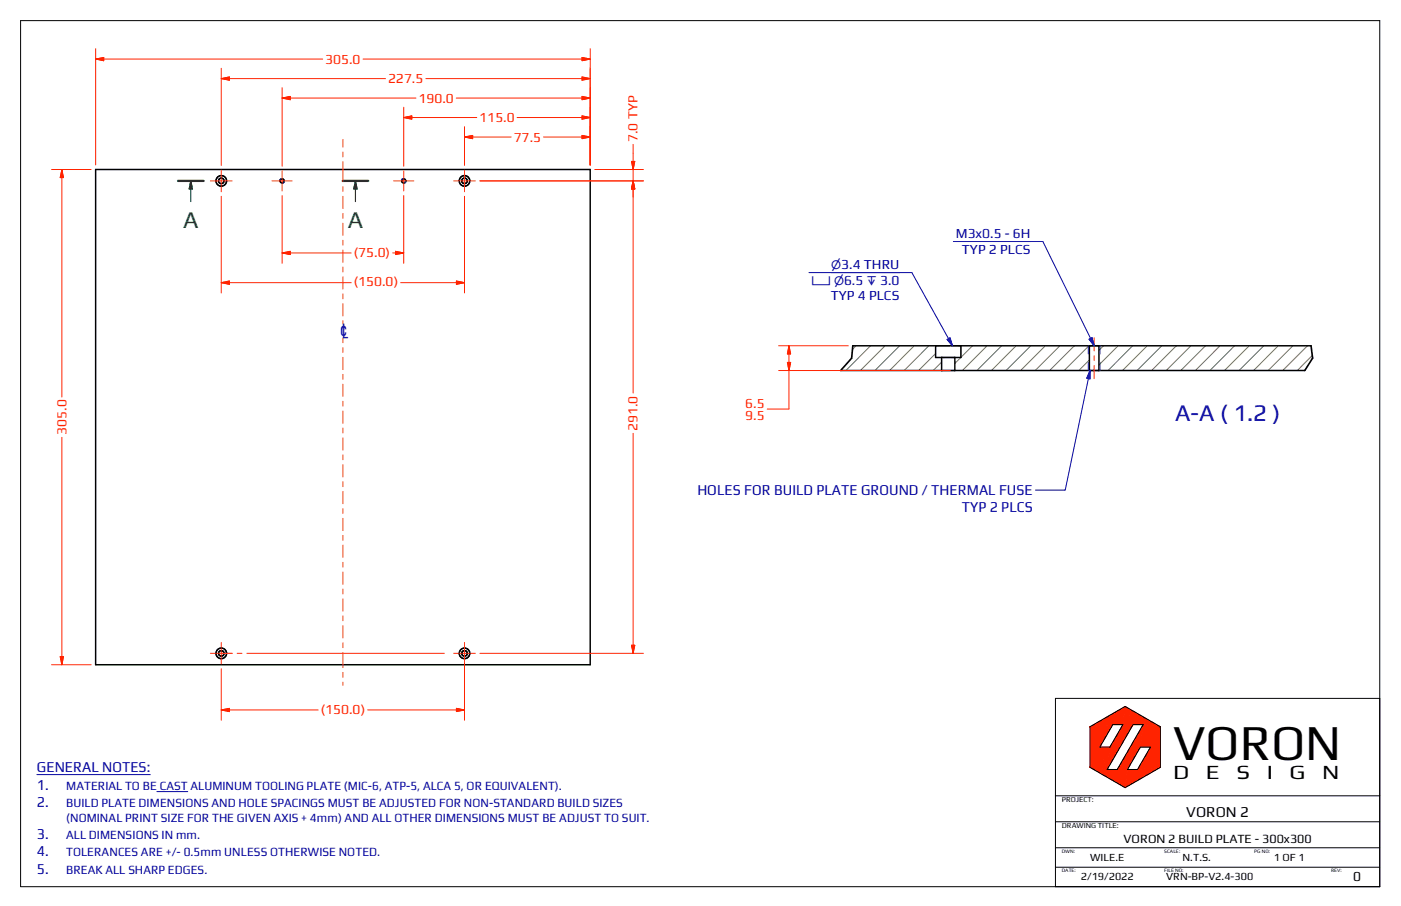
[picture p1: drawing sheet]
<svg xmlns="http://www.w3.org/2000/svg" width="432mm" height="279mm" viewBox="0 0 432 279" stroke-linecap="round" stroke-linejoin="round" font-family="sans-serif">
<g fill="none" stroke="#808040" stroke-width=".31">
<path d="M263.8 106.6l-1.1 1.1M268.3 106.6l-7.6 7.7M272.8 106.6l-7.6 7.7M277.3 106.6l-7.6 7.7M281.8 106.6l-7.6 7.7M286.3 106.6l-7.6 7.7M288.4 109l-5.3 5.3M290.2 111.7l-2.6 2.6M296.1 110.2l-1.8 1.9M299.7 106.6l-3.5 3.6M304.2 106.6l-7.6 7.7M308.7 106.6l-7.6 7.7"/>
<path d="M313.2 106.6l-7.6 7.7M317.7 106.6l-7.6 7.7M322.2 106.6l-7.6 7.7M326.7 106.6l-7.6 7.7M331.1 106.6l-7.6 7.7M335.6 106.6l-7.6 7.7M335.8 111l-3.3 3.3M340.1 106.6l-1.4 1.5M344.6 106.6l-5.9 6M349.1 106.6l-7.6 7.7M353.6 106.6l-7.6 7.7M358.1 106.6l-7.6 7.7"/>
<path d="M362.6 106.6l-7.6 7.7M367.1 106.6l-7.7 7.7M371.5 106.6l-7.6 7.7M376 106.6l-7.6 7.7M380.5 106.6l-7.6 7.7M385 106.6l-7.6 7.7M389.5 106.6l-7.6 7.7M394 106.6l-7.6 7.7M398.5 106.6l-7.6 7.7M403 106.6l-7.7 7.7M404.5 109.6l-4.7 4.7"/>
</g>
<g fill="none" stroke="#000" stroke-width=".46">
<path d="M29.5 52.3h152.4v152.7h-152.4zM259.1 114.3h143M262.8 106.6h141.3M288.4 106.6v3.6h7.8v-3.6M290.2 110.2v4.1M294.3 110.2v4.1M335.8 106.6v7.7M338.7 106.6v7.7"/>
<circle cx="68.2" cy="55.8" r=".85"/>
<circle cx="68.2" cy="55.8" r="1.63"/>
<circle cx="86.9" cy="55.8" r=".62"/>
<circle cx="124.4" cy="55.8" r=".62"/>
<circle cx="143.2" cy="55.8" r="1.62"/>
<circle cx="143.2" cy="55.8" r=".85"/>
<circle cx="68.2" cy="201.5" r=".85"/>
<circle cx="68.2" cy="201.5" r="1.63"/>
<circle cx="143.2" cy="201.5" r=".85"/>
<circle cx="143.2" cy="201.5" r="1.63"/>
</g>
<path d="M87.1 55l-.6 .2-.3 .5M87.7 55.9l-.4 .5-.5 .1M124.6 55l-.6 .2-.3 .5M125.2 55.9l-.4 .5-.5 .1M335.4 106.6v2.6M335.4 111.7v2.6M339 106.6v2.6M339 111.7v2.6" fill="none" stroke="#004080" stroke-width=".31"/>
<path d="M262.8 106.6l-.3 3.8-3.4 3.9M404.1 106.6l.5 3.8-2.5 3.9" fill="none" stroke="#000" stroke-width=".51"/>
<g fill="#ff2300" stroke="#ff2300" stroke-width=".31">
<path d="M341.2 237.3h3.2l2.4 5.6z"/>
<path d="M344.4 237.3h3.1l-.7 5.6z"/>
<path d="M344.4 237.3l7.1-6.9-4 6.9z"/>
<path d="M342.1 230.4l7.1-6.9-8 13.8z"/>
<path d="M339 230.4h3.1l-.9 6.9z"/>
<path d="M339 230.4l2.2 6.9-5.2-.7z"/>
<path d="M336 224.1l3 6.3-3 6.2z"/>
<path d="M336 224.1l7-.6-4 6.9z"/>
<path d="M336 224.1l10.8-6.2-3.8 5.6z"/>
<path d="M346.8 217.9l-.7 5.6h-3.1z"/>
<path d="M346.8 217.9l2.4 5.6h-3.1z"/>
<path d="M346.1 223.5h3.1l-7.1 6.9z"/>
<path d="M346.8 217.9l5.5 5.6h-3.1z"/>
<path d="M346.8 217.9l10.8 6.2-5.3-.6z"/>
<path d="M352.3 223.5l5.3 .6-3 6.3z"/>
<path d="M357.6 224.1v12.5l-3-6.2z"/>
<path d="M354.6 230.4l3 6.2-7 .7z"/>
<path d="M350.6 237.3l7-.7-10.8 6.3z"/>
<path d="M347.5 237.3h3.1l-3.8 5.6z"/>
<path d="M352.3 223.5l2.3 6.9h-3.1z"/>
<path d="M352.3 223.5l-.8 6.9-7.1 6.9z"/>
<path d="M336 236.6l5.2 .7 5.6 5.6z"/>
<path d="M243.2 106.6l.5 2.6h-1z"/>
<path d="M242.7 111.8h1l-.5 2.5z"/>
<path d="M179.4 29.7l2.5 .5-2.5 .6z"/>
<path d="M87 30.2l2.4-.5v1.1z"/>
<path d="M195.1 55.8l.5 2.5h-.9z"/>
<path d="M194.7 199h.9l-.5 2.5z"/>
<path d="M194.7 49.8h.9l-.5 2.5z"/>
<path d="M140.7 218.5l2.5 .4-2.5 .5z"/>
<path d="M68.2 218.9l2.5-.4v.9z"/>
<path d="M179.4 17.7l2.5 .5-2.5 .5z"/>
<path d="M29.5 18.2l2.5-.5v1z"/>
<path d="M19.1 52.3l.5 2.5h-1z"/>
<path d="M18.6 202.5h1l-.5 2.5z"/>
<path d="M179.4 35.7l2.5 .5-2.5 .6z"/>
<path d="M124.4 36.2l2.5-.5v1.1z"/>
<path d="M179.4 23.7l2.5 .5-2.5 .5z"/>
<path d="M68.2 24.2l2.5-.5v1z"/>
<path d="M179.4 41.8l2.5 .5-2.5 .5z"/>
<path d="M143.2 42.3l2.5-.5v1z"/>
<path d="M87 78l2.4-.5v1z"/>
<path d="M121.9 77.5l2.5 .5-2.5 .5z"/>
<path d="M68.2 87.2l2.5-.5v1z"/>
<path d="M140.7 86.7l2.5 .5-2.5 .5z"/>
</g>
<path d="M6.3 6.4h419v267h-419zM425.3 215.4h-100v58M336 224.1l10.8-6.2 10.8 6.2v12.5l-10.8 6.3-10.8-6.3zM343 223.5h3.1l-4 6.9h-3.1zM349.2 223.5h3.1l-7.9 13.8h-3.2zM351.5 230.4h3.1l-4 6.9h-3.1zM325.3 253.4h100M325.3 245.4h100M325.3 267.4h100M325.3 261.4h100" fill="none" stroke="#000" stroke-width=".31"/>
<path d="M54.9 55.8h7.9M105.6 55.8h7.9" fill="none" stroke="#008000" stroke-width=".71"/>
<path d="M58.8 55.8v6.4M58.8 55.8l.5 2.5h-1zM109.6 55.8l.5 2.5h-1.1zM109.6 55.8v6.4" fill="none" stroke="#008000" stroke-width=".36"/>
<g fill="#008000" stroke="#008000" stroke-width=".36">
<path d="M58.8 55.8l.5 2.5h-1z"/>
<path d="M109.6 55.8l.5 2.5h-1.1z"/>
</g>
<g fill="none" stroke="#ff2300" stroke-width=".31">
<path d="M29.5 18.2h69.9M29.5 18.2l2.5-.5v1zM29.5 15v35.9M111.9 18.2h70M179.4 17.7l2.5 .5-2.5 .5zM181.9 15v35.9M68.2 24.2l2.5-.5v1zM68.2 21.1v29.9M68.2 24.2h50.6M87 30.2h41.2M87 30.2l2.4-.5v1.1zM87 27.1v24.2"/>
<path d="M124.4 36.2h22.5M124.4 36.2l2.5-.5v1.1zM124.4 33.1v18.2M131.3 24.2h50.6M140.6 30.2h41.3M143.2 39.1v11.9M159.4 36.2h22.5M179.4 29.7l2.5 .5-2.5 .6zM179.4 23.7l2.5 .5-2.5 .5zM179.4 35.7l2.5 .5-2.5 .6zM15.9 52.3h12.2M19.1 52.3v70.1"/>
<path d="M19.1 52.3l.5 2.5h-1zM143.2 42.3h14.3M143.2 42.3l2.5-.5v1zM147.9 55.8h50.4M167.5 42.3h14.4M179.4 41.8l2.5 .5-2.5 .5zM183.3 52.3h15M194.7 49.8h.9l-.5 2.5zM195.1 44.5v76.7M195.1 55.8l.5 2.5h-.9zM68.2 60.5v29.9M87 78l2.4-.5v1z"/>
<path d="M87 60.3v20.9M87 78h21.3M121 78h3.4M121.9 77.5l2.5 .5-2.5 .5zM124.4 60.3v20.9M143.2 60.5v29.9M68.2 87.2l2.5-.5v1zM68.2 87.2h40.1M123.5 87.2h19.7M140.7 86.7l2.5 .5-2.5 .5zM240 106.6h21.4M240 114.3h52.9"/>
<path d="M242.7 111.8h1l-.5 2.5zM243.2 106.6v19.5h-6.7M243.2 106.6l.5 2.6h-1zM19.1 134.9v70.1M195.1 133.6v67.9M194.7 199h.9l-.5 2.5zM15.9 205h12.2M18.6 202.5h1l-.5 2.5zM68.2 218.9h29.9M68.2 218.9l2.5-.4v.9zM68.2 206.2v15.9M113.3 218.9h29.9"/>
<path d="M140.7 218.5l2.5 .4-2.5 .5zM143.2 204.8v17.3M147.9 201.5h50.4"/>
</g>
<g fill="none" stroke="#d84405" stroke-width=".31">
<path d="M64.8 55.8h6.7M68.2 52.4v6.7M83.8 55.8h6.3M87 52.7v6.2M105.7 43v2.4M105.7 46.9v1.5M105.7 49.9v6.1M105.7 57.5v1.5M121.3 55.8h6.3M124.4 52.7v6.2M139.8 55.8h6.7M143.2 52.4v6.7"/>
<path d="M105.7 60.5v3.8M105.7 65.8v1.5M105.7 68.8v3.8M105.7 74.1v1.5M105.7 77.1v3.8M105.7 82.4v1.5M105.7 85.4v3.7M105.7 90.6v1.6M105.7 93.7v3.7M105.7 98.9v.9M105.7 104.3v1.4M105.7 107.2v1.5"/>
<path d="M105.7 110.2v3.8M105.7 115.5v1.5M105.7 118.5v3.8M337.2 104.1v4.1M337.2 109.7v1.5M337.2 112.7v4.1M105.7 123.8v1.5M105.7 126.8v3.7M105.7 132v1.5M105.7 135v3.8M105.7 140.3v1.5M105.7 143.3v3.8"/>
<path d="M105.7 148.6v1.5M105.7 151.6v3.7M105.7 156.8v1.5M105.7 159.8v3.8M105.7 165.1v1.5M105.7 168.1v3.8M105.7 173.4v1.5M105.7 176.4v3.8M68.2 198.1v6.7M105.7 181.7v1.5M105.7 184.7v3.7M105.7 189.9v1.5"/>
<path d="M105.7 192.9v3.8M105.7 198.2v1.5M143.2 198.1v6.7M64.8 201.5h6.8M73.1 201.5h1.5M76.1 201.5h60.9M105.7 201.2v4.7M105.7 207.4v1.5M105.7 210.4v.9M139.8 201.5h6.7"/>
</g>
<path d="M293.8 74.5h27.6l15.8 32.1M249.3 84.1h31.7l12.6 22.5M291.9 104.7l.9-.5 .8 2.4zM335.7 104.6l.9-.4 .6 2.4zM336 114.3l-7.7 36.8h-9.2M336 114.3l-.1 2.5-.9-.2zM11.4 238.9h34.9M48.4 244.1h9.5" fill="none" stroke="#0000a0" stroke-width=".31"/>
<g fill="#0000a0" stroke="#0000a0" stroke-width=".31">
<path d="M336 114.3l-.1 2.5-.9-.2z"/>
<path d="M291.9 104.7l.9-.5 .8 2.4z"/>
<path d="M335.7 104.6l.9-.4 .6 2.4z"/>
</g>
<text font-size="15.4" x="361.6" y="234.3">VORON</text>
<g font-size="7.3" fill="#008000">
<text x="56.4" y="70.4">A</text>
<text x="107.2" y="70.4">A</text>
</g>
<text font-size="7.3" fill="#0000a0" x="362.2" y="130">A-A ( 1.2 )</text>
<g font-size="6.2">
<text x="361.6" y="240.2">D</text>
<text x="371.7" y="240.2">E</text>
<text x="381.1" y="240.2">S</text>
<text x="390.4" y="240.2">I</text>
<text x="397.5" y="240.2">G</text>
<text x="407.5" y="240.2">N</text>
</g>
<text font-size="5.2" fill="#0000a0" x="104.5" y="104.2">q</text>
<g font-size="4.6" fill="#0000a0">
<text x="215" y="152.6">HOLES FOR BUILD PLATE GROUND / THERMAL FUSE</text>
<text x="296.4" y="158">TYP 2 PLCS</text>
<text x="11.4" y="238.2">GENERAL NOTES:</text>
<text x="11.4" y="243.5">1.</text>
<text x="11.4" y="248.9">2.</text>
<text x="11.4" y="258.7">3.</text>
<text x="11.4" y="264">4.</text>
<text x="11.4" y="269.4">5.</text>
</g>
<text font-size="4.6" x="365.6" y="251.8">VORON 2</text>
<g font-size="4.2" fill="#ff2300">
<text x="100.2" y="19.6">305.0</text>
<text x="119.6" y="25.6">227.5</text>
<text x="129" y="31.7">190.0</text>
<text x="147.7" y="37.6">115.0</text>
<text x="158.3" y="43.6">77.5</text>
<text x="196.5" y="43.8" transform="rotate(-90 196.5 43.8)">7.0 TYP</text>
<text x="109" y="79.2">(75.0)</text>
<text x="109" y="88.3">(150.0)</text>
<text x="229.7" y="125.7">6.5</text>
<text x="229.7" y="129.4">9.5</text>
<text x="20.4" y="134.1" transform="rotate(-90 20.4 134.1)">305.0</text>
<text x="196.5" y="132.9" transform="rotate(-90 196.5 132.9)">291.0</text>
<text x="98.8" y="220.1">(150.0)</text>
</g>
<g font-size="4.2" fill="#0000a0">
<text x="294.6" y="73.4">M3x0.5 - 6H</text>
<text x="259.3" y="83">3.4 THRU</text>
<text x="296.5" y="78.2">TYP 2 PLCS</text>
<text x="260.1" y="87.8">6.5</text>
<text x="271.3" y="87.8">3.0</text>
<text x="256.1" y="92.6">TYP 4 PLCS</text>
</g>
<text font-size="4.2" x="417" y="271.8">0</text>
<g font-size="3.8" fill="#0000a0">
<text x="20.4" y="243.5">MATERIAL TO BE CAST ALUMINUM TOOLING PLATE (MIC-6, ATP-5, ALCA 5, OR EQUIVALENT).</text>
<text x="20.4" y="248.9">BUILD PLATE DIMENSIONS AND HOLE SPACINGS MUST BE ADJUSTED FOR NON-STANDARD BUILD SIZES</text>
<text x="20.4" y="253.6">(NOMINAL PRINT SIZE FOR THE GIVEN AXIS + 4mm) AND ALL OTHER DIMENSIONS MUST BE ADJUST TO SUIT.</text>
<text x="20.4" y="258.7">ALL DIMENSIONS IN mm.</text>
<text x="20.4" y="264">TOLERANCES ARE +/- 0.5mm UNLESS OTHERWISE NOTED.</text>
<text x="20.4" y="269.4">BREAK ALL SHARP EDGES.</text>
</g>
<text font-size="3.8" x="346.2" y="259.9">VORON 2 BUILD PLATE - 300x300</text>
<g font-size="3.6" fill="#0000a0">
<text x="256.2" y="83">n</text>
<text x="250.1" y="87.8">v n</text>
<text x="267.1" y="87.8">x</text>
</g>
<g font-size="3.3">
<text x="336" y="265.5">WILE.E</text>
<text x="364.5" y="265.5">N.T.S.</text>
<text x="392.6" y="265.5">1 OF 1</text>
<text x="333.1" y="271.5">2/19/2022</text>
<text x="359.4" y="271.5">VRN-BP-V2.4-300</text>
</g>
<g font-size="2.3">
<text x="327.3" y="247.4">PROJECT:</text>
<text x="327.3" y="255.4">DRAWING TITLE:</text>
</g>
<g font-size="1.6">
<text x="327.3" y="262.9">DWN:</text>
<text x="358.8" y="263">SCALE:</text>
<text x="386.6" y="263">PG NO:</text>
<text x="327.3" y="268.9">DATE:</text>
<text x="358.8" y="269">FILE NO:</text>
<text x="410.2" y="268.9">REV:</text>
</g>
</svg>
